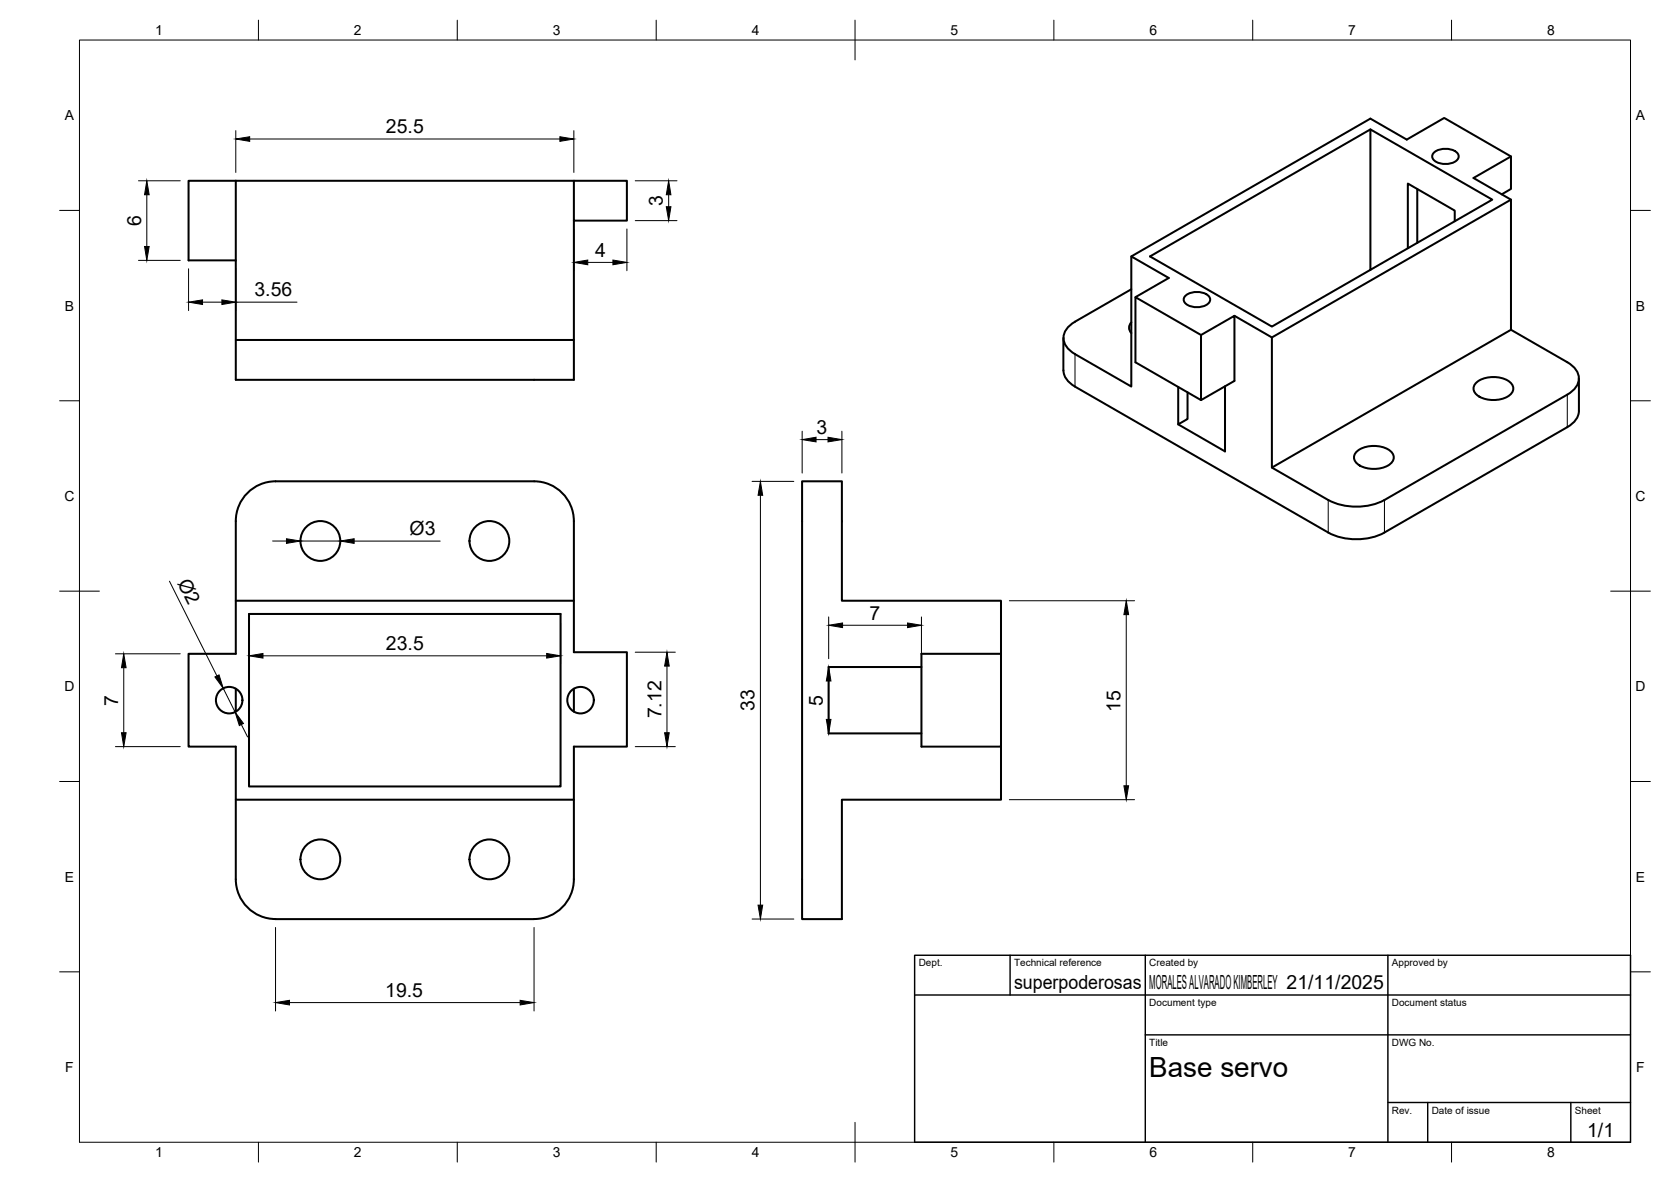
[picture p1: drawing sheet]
<svg xmlns="http://www.w3.org/2000/svg" width="420mm" height="297mm" viewBox="0 0 420 297" stroke-linecap="round" stroke-linejoin="round" font-family="sans-serif">
<!-- layer: Visible -->
<g fill="none" stroke="#000" stroke-width=".51">
<path d="M344.6 32.5l-55.4 31.9 30.6 17.7 55.4-31.9-30.6-17.7v35.3M360.6 38.3a4.6 4.6 0 0 1 6 .4 1.63 1.63 0 0 1-1.4 2.2 4.5 4.5 0 0 1-4.9-1 1.25 1.25 0 0 1 .3-1.6zM379.9 39.3l-9.4 5.4 9.4 5.5v32.7l14.2 8.1a4.5 4.5 0 0 1 2.7 5.3 5.8 5.8 0 0 1-2.7 2.9l-46 26.5a15.7 15.7 0 0 1-14.1-.1l-14.2-8.1v-32.7l-9.4-5.4M59.3 45.4h-11.9v20h11.9M59.3 45.4v50h85v-50h13.3v10h-13.3M59.3 45.4h85M356.4 47.5v13.5M365.8 55.6v-2.7l-11.8-6.8v16.3M377.6 48.8l2.3-1.3v-8.2l-16.8-9.7-9.4 5.5-9.1-5.3-60.1 34.6M379.9 50.2l-60.1 34.6M284.5 72.7l-14.2 8.1a4.5 4.5 0 0 0-2.7 5.3 5.8 5.8 0 0 0 2.7 2.9l14.2 8.1v-32.7l9.4 5.5-8.4 4.8M298.1 74.3a4.6 4.6 0 0 1 6 .4 1.63 1.63 0 0 1-1.4 2.2 4.5 4.5 0 0 1-4.9-1 1.25 1.25 0 0 1 .3-1.6z"/>
<path d="M59.3 85.4h85M267.4 84.9v8.2a5 5 0 0 0 2.9 4.1l63.7 36.6a15.6 15.6 0 0 0 14.1 0l46-26.5a5 5 0 0 0 2.9-4v-8.2M284.5 81a1.86 1.86 0 0 0 0 2.7M296.2 97.2v9.4l2.4-1.3v-6.7M302 84.2l-16.5-9.5v16.3l16.5 9.5 8.4-4.8v-16.3l-8.4 4.8v16.3M308 97.1v16.3l-11.8-6.8M371.3 96a7.1 7.1 0 0 1 8.8 .6 2.1 2.1 0 0 1-1.1 3.1 7.5 7.5 0 0 1-7.7-.5 1.94 1.94 0 0 1 0-3.2zM379.9 82.9l-60.1 34.6M341.3 113.4a7.1 7.1 0 0 1 8.8 .5 2.1 2.1 0 0 1-1.1 3.1 7.5 7.5 0 0 1-7.7-.5 1.94 1.94 0 0 1 0-3.1zM61.8 124.3a10 10 0 0 1 7.5-3.3h65a10 10 0 0 1 10 10v32.9h13.3v23.7h-13.3v33.4a10 10 0 0 1-10 10h-65a10 10 0 0 1-10-10v-33.4h-11.9v-23.3h11.9v-33.3a10 10 0 0 1 2.5-6.7zM59.3 151h85M62.6 154.3h78.3v43.3h-78.3z"/>
<path d="M59.3 173.1v5.7M144.3 173.1v5.7M231.7 164.3h20v23.3h-20zM231.7 167.6h-23.4v16.7h23.4M251.7 164.3v-13.3h-40v-30h-10v110h10v-30h40v-13.4M59.3 201h85"/>
<circle cx="80.6" cy="135.9" r="5"/>
<circle cx="123.1" cy="135.9" r="5"/>
<circle cx="57.6" cy="176" r="3.3"/>
<circle cx="146" cy="176" r="3.3"/>
<circle cx="80.6" cy="216" r="5"/>
<circle cx="123.1" cy="216" r="5"/>
</g>
<!-- layer: Visible Narrow -->
<path d="M270.3 89v8.2M394.1 99.2v8.1M334 125.7v8.1M348.1 125.7v8.1" fill="none" stroke="#000" stroke-width=".25"/>
<!-- layer: BORDER -->
<g fill="none" stroke="#000" stroke-width=".25">
<path d="M20 10.1h390v276.9h-390zM65 5.1v5M115 5.1v5M165 5.1v5M215 5.1v10M265 5.1v5M315 5.1v5M365 5.1v5M15 52.9h5M410 52.9h5M15 100.7h5M410 100.7h5"/>
<path d="M15 148.6h10M405 148.6h10M15 196.4h5M410 196.4h5M15 244.2h5M410 244.2h5M65 287v5M115 287v5M165 287v5M215 282.1v9.9M265 287v5M315 287v5"/>
<path d="M365 287v5"/>
</g>
<!-- layer: TITLEBLOCK -->
<path d="M230 240.1h180v46.9h-180zM230 250h180M254 240.1v9.9M288 240.1v46.9M349 240.1v46.9M288 260.1h122M349 277.1h61M359 277.1v9.9M395 277.1v9.9" fill="none" stroke="#000" stroke-width=".36"/>
<!-- layer: FD_Dimensions -->
<g fill="none" stroke="#000" stroke-width=".25">
<path d="M59.3 32.8v10.5M62.8 34.9h78M144.3 32.8v10.5M34.8 45.4h10.5M36.9 48.9v13M144.3 57.5v10.5M157.6 57.5v10.5M159.7 45.4h10.5M159.7 55.4h10.5M168.1 48.9v3.1M34.8 65.4h10.5M47.4 67.5v10.5"/>
<path d="M50.9 75.9h4.9M59.3 67.5v10.5M59.3 75.9h15.4M147.8 65.9h6.3M201.7 108.4v10.5M205.2 110.5h3M211.7 108.4v10.5M68.5 136h3.5M75.5 136h10M89 136h21.7M189.1 121h10.5M191.2 124.5v103"/>
<path d="M42.6 146.1l11.9 23.8M62.6 156.4v10.5M140.9 156.4v10.5M208.4 155v10.5M211.9 157.1h16.3M231.7 155v10.5M253.8 151h31.5M283.2 154.5v43M29 164.3h16.3M31.1 167.8v16.3M56.1 173l3 6M66.1 164.8h71.4"/>
<path d="M159.7 163.9h10.1M167.7 167.4v16.7M208.4 171.1v9.7M29 187.6h16.3M60.7 182.1l1.6 3.1M159.7 187.6h10.1M253.8 201h31.5M69.3 233.1v21M134.3 233.1v21M189.1 231h10.5M72.8 252h58"/>
</g>
<g fill="#000" stroke="#000" stroke-width=".25">
<path d="M59.3 34.9l3.5-.5v1.1zM140.8 34.4l3.5 .5-3.5 .6zM36.9 45.4l.6 3.5h-1.2zM168.1 45.4l.6 3.5h-1.2zM167.5 52h1.2l-.6 3.4zM36.3 61.9h1.2l-.6 3.5zM47.4 75.9l3.5-.5v1.1zM55.8 75.4l3.5 .5-3.5 .6zM144.3 65.9l3.5-.6v1.2zM154.1 65.3l3.5 .6-3.5 .6zM201.7 110.5l3.5-.6v1.1zM208.2 109.9l3.5 .6-3.5 .5z"/>
<path d="M72 135.4l3.5 .6-3.5 .6zM85.5 136l3.5-.6v1.2zM191.2 121l.6 3.5h-1.2zM208.4 157.1l3.5-.5v1.1zM228.2 156.6l3.5 .5-3.5 .6zM283.2 151l.6 3.5h-1.2zM31.1 164.3l.6 3.5h-1.2zM54 170.1l1.1-.5 1 3.4zM62.6 164.8l3.5-.6v1.2zM137.5 164.2l3.4 .6-3.4 .6zM167.7 163.9l.6 3.5h-1.2zM208.4 167.6l.5 3.5h-1.1z"/>
<path d="M30.5 184.1h1.2l-.6 3.5zM59.1 179l2.1 2.8-1 .5zM167.1 184.1h1.2l-.6 3.5zM207.8 180.8h1.1l-.5 3.5zM282.6 197.5h1.2l-.6 3.5zM190.6 227.5h1.2l-.6 3.5zM69.3 252l3.5-.6v1.1zM130.8 251.4l3.5 .6-3.5 .5z"/>
</g>
<text font-size="7" x="289" y="270.6">Base servo</text>
<g font-size="4.9">
<text x="97" y="33.5">25.5</text>
<text x="166.7" y="51.8" transform="rotate(-90 166.7 51.8)">3</text>
<text x="35.5" y="56.8" transform="rotate(-90 35.5 56.8)">6</text>
<text x="149.7" y="64.5">4</text>
<text x="64" y="74.5">3.56</text>
<text x="205.3" y="109">3</text>
<text x="103" y="134.4">Ø3</text>
<text x="44.5" y="146.4" transform="rotate(63 44.5 146.4)">Ø2</text>
<text x="218.7" y="155.7">7</text>
<text x="97" y="163.3">23.5</text>
<text x="29.7" y="177.3" transform="rotate(-90 29.7 177.3)">7</text>
<text x="189.7" y="178.7" transform="rotate(-90 189.7 178.7)">33</text>
<text x="206.9" y="177.3" transform="rotate(-90 206.9 177.3)">5</text>
<text x="281.7" y="178.8" transform="rotate(-90 281.7 178.8)">15</text>
<text x="166.3" y="180.5" transform="rotate(-90 166.3 180.5)">7.12</text>
<text x="96.9" y="250.5">19.5</text>
<text x="255" y="248.5">superpoderosas</text>
<text x="289" y="248.5">MORALES ALVARADO KIMBERLEY 21/11/2025</text>
<text x="399.1" y="285.7">1/1</text>
</g>
<g font-size="3.5">
<text x="39" y="8.8">1</text>
<text x="89" y="8.8">2</text>
<text x="139" y="8.8">3</text>
<text x="189" y="8.8">4</text>
<text x="239" y="8.8">5</text>
<text x="289" y="8.8">6</text>
<text x="339" y="8.8">7</text>
<text x="389" y="8.8">8</text>
<text x="16.3" y="30.2">A</text>
<text x="411.3" y="30.2">A</text>
<text x="16.3" y="78">B</text>
<text x="411.3" y="78">B</text>
<text x="16.2" y="125.9">C</text>
<text x="411.2" y="125.9">C</text>
<text x="16.2" y="173.7">D</text>
<text x="411.2" y="173.7">D</text>
<text x="16.3" y="221.6">E</text>
<text x="411.3" y="221.6">E</text>
<text x="16.4" y="269.4">F</text>
<text x="411.4" y="269.4">F</text>
<text x="39" y="290.8">1</text>
<text x="89" y="290.8">2</text>
<text x="139" y="290.8">3</text>
<text x="189" y="290.8">4</text>
<text x="239" y="290.8">5</text>
<text x="289" y="290.8">6</text>
<text x="339" y="290.8">7</text>
<text x="389" y="290.8">8</text>
</g>
<g font-size="2.5">
<text x="231" y="242.9">Dept.</text>
<text x="255" y="242.9">Technical reference</text>
<text x="289" y="242.9">Created by</text>
<text x="350" y="242.9">Approved by</text>
<text x="289" y="252.8">Document type</text>
<text x="350" y="252.8">Document status</text>
<text x="289" y="262.9">Title</text>
<text x="350" y="262.9">DWG No.</text>
<text x="350" y="279.9">Rev.</text>
<text x="360" y="279.9">Date of issue</text>
<text x="396" y="279.9">Sheet</text>
</g>
</svg>
